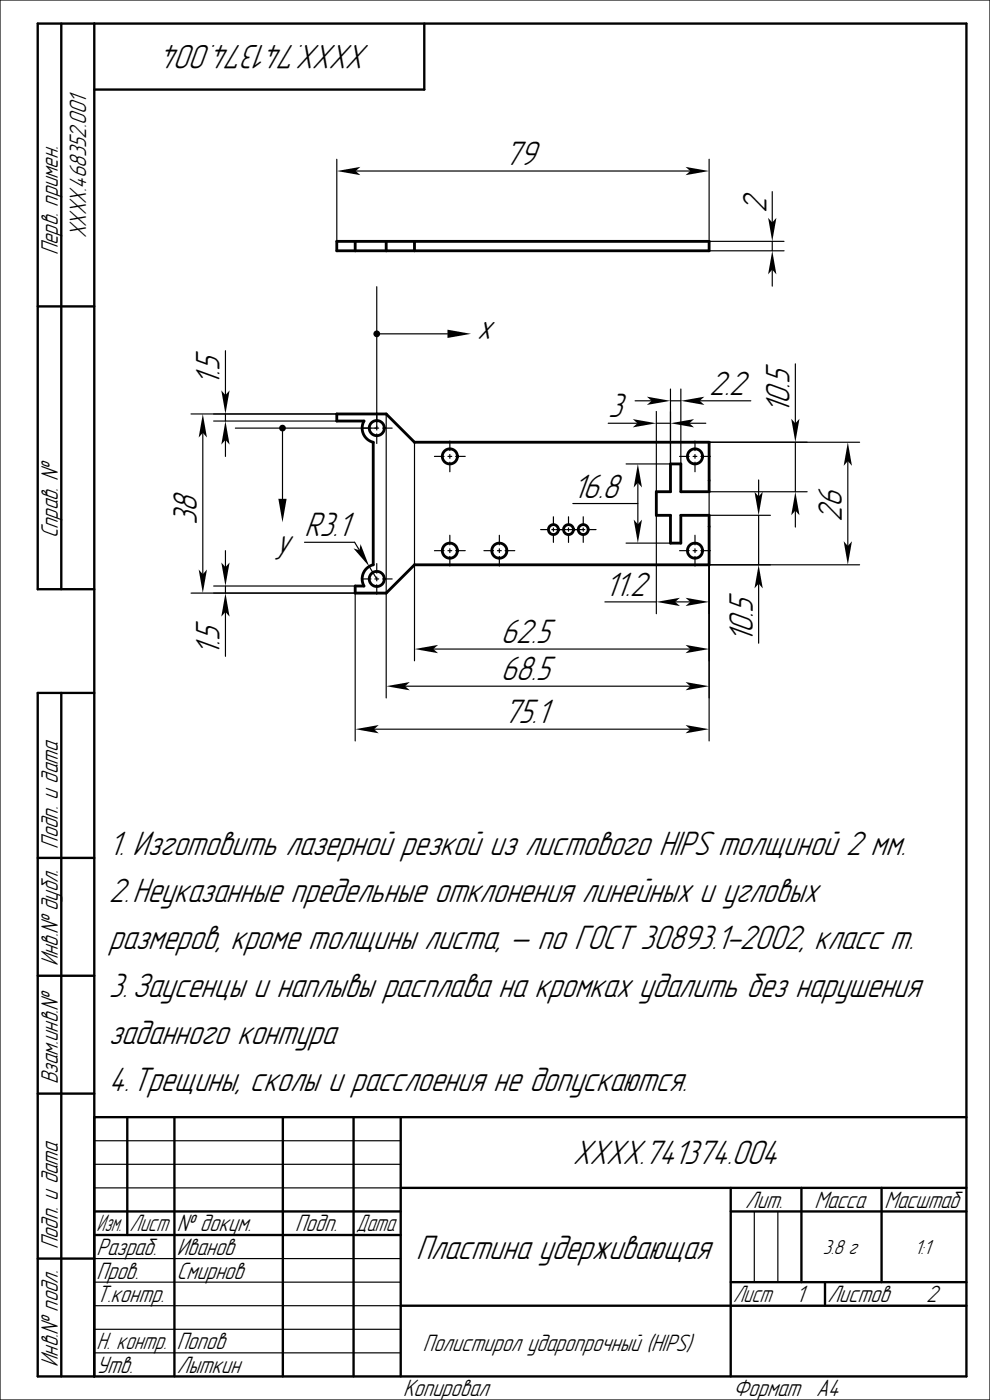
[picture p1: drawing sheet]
<svg xmlns="http://www.w3.org/2000/svg" width="210mm" height="297mm" viewBox="0 0 210 297" stroke-linecap="round" stroke-linejoin="round" font-family="sans-serif">
<g fill="none" stroke="#000002" stroke-width=".25">
<path d="M0 0h210v297h-210zM163.8 57.2v3.5M20 252h65M20 242h65M20 247h65M160 257v15M165 257v15M20 277h65M20 267h65M20 272h65M155 277h50M20 282h65"/>
<path d="M20 287h65"/>
</g>
<g fill="none" stroke="#000002" stroke-width=".5">
<path d="M13 5v120M20 5v287M90 5v14h-70M8 65h12M20 125h-12v-120h197v287h-197v-145h12M13 147v145M8 182h12M8 207h12M8 232h12M20 237h185M27 237v25M37 237v55"/>
<path d="M60 237v55M75 237v55M85 237v55M20 257h65M85 252h120M155 257h50M155 252v40M170 252v20M187 252v20M8 267h12M20 262h65M85 277h120"/>
<path d="M155 272h50M175 272v5"/>
</g>
<path d="M71.4 51.2h79v2h-79zM75.3 51.2v2M81.9 51.2v2M87.9 51.2v2" fill="none" stroke="#000002" stroke-width=".6"/>
<path d="M163.8 53.2l.9 5-.9-1-.9 1z" fill-rule="evenodd" fill="#000002"/>
<path d="M163.8 40.6v6.6" fill="none" stroke="#000002" stroke-width=".25"/>
<path d="M162.9 46.2l.9 1 .9-1-.9 5z" fill-rule="evenodd" fill="#000002"/>
<path d="M75.4 36.3h71M150.4 53.2h15.9M150.4 51.2h15.9M163.8 51.2v2" fill="none" stroke="#000002" stroke-width=".25"/>
<g fill="#000002">
<path d="M71.4 36.3l5-.9-1 .9 1 .9z" fill-rule="evenodd"/>
<path d="M145.4 35.4l5 .9-5 .9 1-.9z" fill-rule="evenodd"/>
</g>
<g fill="none" stroke="#000002" stroke-width=".25">
<path d="M71.4 33.8v17.4M150.4 33.8v17.4M76.7 90.8h2M79.5 90.8h.8M79.9 87.6v2M79.9 90.4v.8M79.9 92v2.1M81.1 90.8h2.1M92.2 96.8h2M95 96.8h.8M95.4 93.6v2M95.4 96.4v.8"/>
<path d="M95.4 98v2.1M96.6 96.8h2.1M144.2 96.8h2M147 96.8h.8M147.4 93.6v2M147.4 96.4v.8M147.4 98v2.1M148.6 96.8h2.1M179.8 97.8v18M79.9 119.6v2M92.2 116.8h2M95 116.8h.8"/>
<path d="M95.4 113.6v2M95.4 116.4v.8M95.4 118v2.1M96.6 116.8h2.1M102.7 116.8h2M105.5 116.8h.8M105.9 113.6v2M105.9 116.4v.8M105.9 118v2.1M107.1 116.8h2.1M114.7 112.3h1.7M117.1 112.3h.6"/>
<path d="M117.4 109.6v1.7M117.4 112v.7M117.4 113.4v1.7M117.9 112.3h2.2M120.3 112.3h.6M120.6 109.6v1.7M120.6 112v.7M120.6 113.4v1.7M121 112.3h2.3M123.4 112.3h.7M123.7 109.6v1.7M123.7 112v.7"/>
<path d="M123.7 113.4v1.7M124.7 112.3h1.7M144.2 116.8h2M147 116.8h.8M147.4 113.6v2M147.4 116.4v.8M147.4 118v2.1M148.6 116.8h2.1M76.7 122.8h2M79.5 122.8h.8M79.9 122.4v.8M79.9 124v2.1"/>
<path d="M81.1 122.8h2.1"/>
</g>
<g fill="none" stroke="#000002" stroke-width=".6">
<path d="M71.4 87.8h10.5l6 6h62.5v10.5h-6v-5.9h-2.2v5.9h-3v5h3v5.9h2.2v-5.9h6v10.5h-62.5l-6 6h-6.6v-1.5h1.9a3.1 3.1 0 0 1 2-4.5v-26a3.1 3.1 0 0 1-2-4.5h-5.8z"/>
<circle cx="79.9" cy="90.8" r="1.6"/>
<circle cx="95.4" cy="96.8" r="1.6"/>
<circle cx="147.4" cy="96.8" r="1.6"/>
<circle cx="95.4" cy="116.8" r="1.6"/>
<circle cx="105.9" cy="116.8" r="1.6"/>
<circle cx="117.4" cy="112.3" r="1.05"/>
<circle cx="120.6" cy="112.3" r="1.05"/>
<circle cx="123.7" cy="112.3" r="1.05"/>
<circle cx="147.4" cy="116.8" r="1.6"/>
<circle cx="79.9" cy="122.8" r="1.6"/>
</g>
<g fill="#000002">
<path d="M179 114.8l.8 1 .9-1-.9 5z" fill-rule="evenodd"/>
<path d="M179.8 93.8l.9 5-.9-1-.8 1z" fill-rule="evenodd"/>
</g>
<path d="M150.4 93.8h31.9M135.3 102.4v8.8M150.4 119.8h31.9" fill="none" stroke="#000002" stroke-width=".25"/>
<g fill="#000002">
<path d="M135.3 98.4l.9 5-.9-1-.9 1z" fill-rule="evenodd"/>
<path d="M134.4 110.2l.9 1 .9-1-.9 5z" fill-rule="evenodd"/>
</g>
<path d="M132.8 98.4h9.4M134.7 85h3.5M121.5 106.8h13.8M132.8 115.2h9.4" fill="none" stroke="#000002" stroke-width=".25"/>
<path d="M137.2 84.2l5 .8-5 .9 1-.9z" fill-rule="evenodd" fill="#000002"/>
<path d="M148.4 85h10.9" fill="none" stroke="#000002" stroke-width=".25"/>
<path d="M144.4 85l5-.8-1 .8 1 .9z" fill-rule="evenodd" fill="#000002"/>
<path d="M142.2 85h2.2M142.2 82.5v15.9M144.4 82.5v15.9M160.9 101.8v3.5" fill="none" stroke="#000002" stroke-width=".25"/>
<path d="M160 104.3l.9 1 .9-1-.9 5z" fill-rule="evenodd" fill="#000002"/>
<path d="M160.9 123.8v12.7" fill="none" stroke="#000002" stroke-width=".25"/>
<path d="M160.9 119.8l.9 5-.9-1-.9 1z" fill-rule="evenodd" fill="#000002"/>
<path d="M150.4 109.3h13M150.4 119.8h13M160.9 109.3v10.5M79.3 154.7h67.1" fill="none" stroke="#000002" stroke-width=".25"/>
<g fill="#000002">
<path d="M75.3 154.7l5-.9-1 .9 1 .9z" fill-rule="evenodd"/>
<path d="M145.4 153.8l5 .9-5 .9 1-.9z" fill-rule="evenodd"/>
</g>
<path d="M150.4 119.8v37.4M75.3 125.8v31.4M91.9 137.7h54.5" fill="none" stroke="#000002" stroke-width=".25"/>
<g fill="#000002">
<path d="M145.4 136.8l5 .9-5 .9 1-.9z" fill-rule="evenodd"/>
<path d="M87.9 137.7l5-.9-1 .9 1 .9z" fill-rule="evenodd"/>
</g>
<path d="M87.9 93.8v46.4M150.4 93.8v46.4M85.9 145.6h60.5" fill="none" stroke="#000002" stroke-width=".25"/>
<g fill="#000002">
<path d="M145.4 144.7l5 .9-5 .8 1-.8z" fill-rule="evenodd"/>
<path d="M81.9 145.6l5-.9-1 .9 1 .8z" fill-rule="evenodd"/>
</g>
<path d="M43 91.8v30M81.9 87.8v60.3M150.4 109.3v38.8" fill="none" stroke="#000002" stroke-width=".25"/>
<g fill="#000002">
<path d="M42.1 120.8l.9 1 .9-1-.9 5z" fill-rule="evenodd"/>
<path d="M43 87.8l.9 5-.9-1-.9 1z" fill-rule="evenodd"/>
</g>
<path d="M47.8 74.4v9.4M40.5 87.8h30.9M40.5 125.8h34.8" fill="none" stroke="#000002" stroke-width=".25"/>
<path d="M46.9 82.8l.9 1 .9-1-.9 5z" fill-rule="evenodd" fill="#000002"/>
<path d="M47.8 93.3v3.5" fill="none" stroke="#000002" stroke-width=".25"/>
<path d="M47.8 89.3l.9 5-.9-1-.9 1z" fill-rule="evenodd" fill="#000002"/>
<path d="M45.3 87.8h26.1M45.3 89.3h26.1M47.8 87.8v1.5M47.8 116.8v3.5" fill="none" stroke="#000002" stroke-width=".25"/>
<path d="M46.9 119.3l.9 1 .9-1-.9 5z" fill-rule="evenodd" fill="#000002"/>
<path d="M47.8 129.8v9.4" fill="none" stroke="#000002" stroke-width=".25"/>
<path d="M47.8 125.8l.9 5-.9-1-.9 1z" fill-rule="evenodd" fill="#000002"/>
<path d="M75.2 115l1 1.7M45.3 124.3h30M45.3 125.8h30M47.8 124.3v1.5M78.3 120.2l1.6 2.6" fill="none" stroke="#000002" stroke-width=".25"/>
<path d="M75 116.3l1.2 .4 .3-1.3 1.8 4.8z" fill-rule="evenodd" fill="#000002"/>
<path d="M146.2 89.8h3.5M64.6 115h10.6" fill="none" stroke="#000002" stroke-width=".25"/>
<path d="M142.2 89.8l5-.9-1 .9 1 .9z" fill-rule="evenodd" fill="#000002"/>
<path d="M129 89.8h6.2" fill="none" stroke="#000002" stroke-width=".25"/>
<path d="M134.2 88.9l5 .9-5 .9 1-.9z" fill-rule="evenodd" fill="#000002"/>
<path d="M139.2 89.8h3M139.2 87.3v17M142.2 87.3v11.1M128.3 127.7h10.9M143.2 127.7h3.2" fill="none" stroke="#000002" stroke-width=".25"/>
<g fill="#000002">
<path d="M145.4 126.8l5 .9-5 .9 1-.9z" fill-rule="evenodd"/>
<path d="M139.2 127.7l5-.9-1 .9 1 .9z" fill-rule="evenodd"/>
</g>
<path d="M139.2 109.3v20.9M150.4 109.3v20.9M168.7 108.3v3.5" fill="none" stroke="#000002" stroke-width=".25"/>
<path d="M168.7 104.3l.9 5-.9-1-.9 1z" fill-rule="evenodd" fill="#000002"/>
<path d="M168.7 77.2v12.6" fill="none" stroke="#000002" stroke-width=".25"/>
<path d="M167.8 88.8l.9 1 .9-1-.9 5z" fill-rule="evenodd" fill="#000002"/>
<path d="M79.9 60.8v30M80.6 70.8h14.3M150.4 93.8h20.8M168.7 93.8v10.5M150.4 104.3h20.8" fill="none" stroke="#000002" stroke-width=".25"/>
<g fill="#000002">
<path d="M94.9 69.9l5 .9-5 .9z"/>
<circle cx="79.9" cy="70.8" r=".71"/>
</g>
<path d="M49.9 90.8h30M59.9 91.5v14.3" fill="none" stroke="#000002" stroke-width=".25"/>
<g fill="#000002">
<path d="M59 105.8h1.8l-.9 5z"/>
<circle cx="59.9" cy="90.8" r=".71"/>
</g>
<g font-size="6.7" fill="#000002">
<text x="78.5" y="9.5" transform="rotate(-180 78.5 9.5)">XXXX.741374.004</text>
<text x="107" y="35">79</text>
<text x="162.6" y="45.2" transform="rotate(-90 162.6 45.2)">2</text>
<text x="105.4" y="68.3" transform="rotate(-180 105.4 68.3)">x</text>
<text x="46.6" y="81.8" transform="rotate(-90 46.6 81.8)">1.5</text>
<text x="150.4" y="83.8">2.2</text>
<text x="129" y="88.5">3</text>
<text x="167.5" y="87.8" transform="rotate(-90 167.5 87.8)">10.5</text>
<text x="121.5" y="105.6">16.8</text>
<text x="41.8" y="111.5" transform="rotate(-90 41.8 111.5)">38</text>
<text x="64.6" y="113.8">R3.1</text>
<text x="178.6" y="110.7" transform="rotate(-90 178.6 110.7)">26</text>
<text x="58.5" y="117.3">y</text>
<text x="128.3" y="126.4">11.2</text>
<text x="106.3" y="136.4">62.5</text>
<text x="159.7" y="136.5" transform="rotate(-90 159.7 136.5)">10.5</text>
<text x="46.6" y="139.2" transform="rotate(-90 46.6 139.2)">1.5</text>
<text x="106.3" y="144.3">68.5</text>
<text x="106.8" y="153.4">75.1</text>
<text x="23.1" y="181.4">1. Изготовить лазерной резкой из листового HIPS толщиной 2 мм.</text>
<text x="23.1" y="191.4">2.Неуказанные предельные отклонения линейных и угловых</text>
<text x="23.1" y="201.4">размеров, кроме толщины листа, — по ГОСТ 30893.1-2002, класс m.</text>
<text x="23.1" y="211.4">3.Заусенцы и наплывы расплава на кромках удалить без нарушения</text>
<text x="23.1" y="221.4">заданного контура</text>
<text x="23.1" y="231.4">4.Трещины, сколы и расслоения не допускаются.</text>
<text x="121.5" y="247">XXXX.741374.004</text>
<text x="88.3" y="267">Пластина удерживающая</text>
</g>
<g font-size="4.7" fill="#000002">
<text x="18.3" y="50.6" transform="rotate(-90 18.3 50.6)">XXXX.468352.001</text>
<text x="12.2" y="54.2" transform="rotate(-90 12.2 54.2)">Перв. примен.</text>
<text x="12.2" y="114.2" transform="rotate(-90 12.2 114.2)">Справ. №</text>
<text x="12.2" y="180" transform="rotate(-90 12.2 180)">Подп. и дата</text>
<text x="12.2" y="205" transform="rotate(-90 12.2 205)">Инв.№ дубл.</text>
<text x="12.2" y="230" transform="rotate(-90 12.2 230)">Взам.инв.№</text>
<text x="158.1" y="256.2">Лит.</text>
<text x="172.7" y="256.2">Масса</text>
<text x="187.6" y="256.2">Масштаб</text>
<text x="20.5" y="261.3">Изм.</text>
<text x="27.5" y="261.3">Лист</text>
<text x="37.5" y="261.3">№ докум.</text>
<text x="62.6" y="261.3">Подп.</text>
<text x="75.6" y="261.3">Дата</text>
<text x="12.2" y="265" transform="rotate(-90 12.2 265)">Подп. и дата</text>
<text x="20.5" y="266.3">Разраб.</text>
<text x="37.5" y="266.3">Иванов</text>
<text x="20.5" y="271.3">Пров.</text>
<text x="37.5" y="271.3">Смирнов</text>
<text x="20.5" y="276.3">Т.контр.</text>
<text x="155.5" y="276.2">Лист</text>
<text x="168.8" y="276.3">1</text>
<text x="175.5" y="276.2">Листов</text>
<text x="196.4" y="276.3">2</text>
<text x="20.5" y="286.3">Н. контр.</text>
<text x="37.5" y="286.3">Попов</text>
<text x="89.7" y="286.5">Полистирол ударопрочный (HIPS)</text>
<text x="12.2" y="290" transform="rotate(-90 12.2 290)">Инв.№ подл.</text>
<text x="20.5" y="291.3">Утв.</text>
<text x="37.5" y="291.2">Лыткин</text>
<text x="85.5" y="296.3">Копировал</text>
<text x="155.5" y="296.3">Формат</text>
<text x="173.2" y="296.3">A4</text>
</g>
<g font-size="4" fill="#000002">
<text x="174.5" y="266">3.8 г</text>
<text x="194" y="266">1:1</text>
</g>
</svg>
